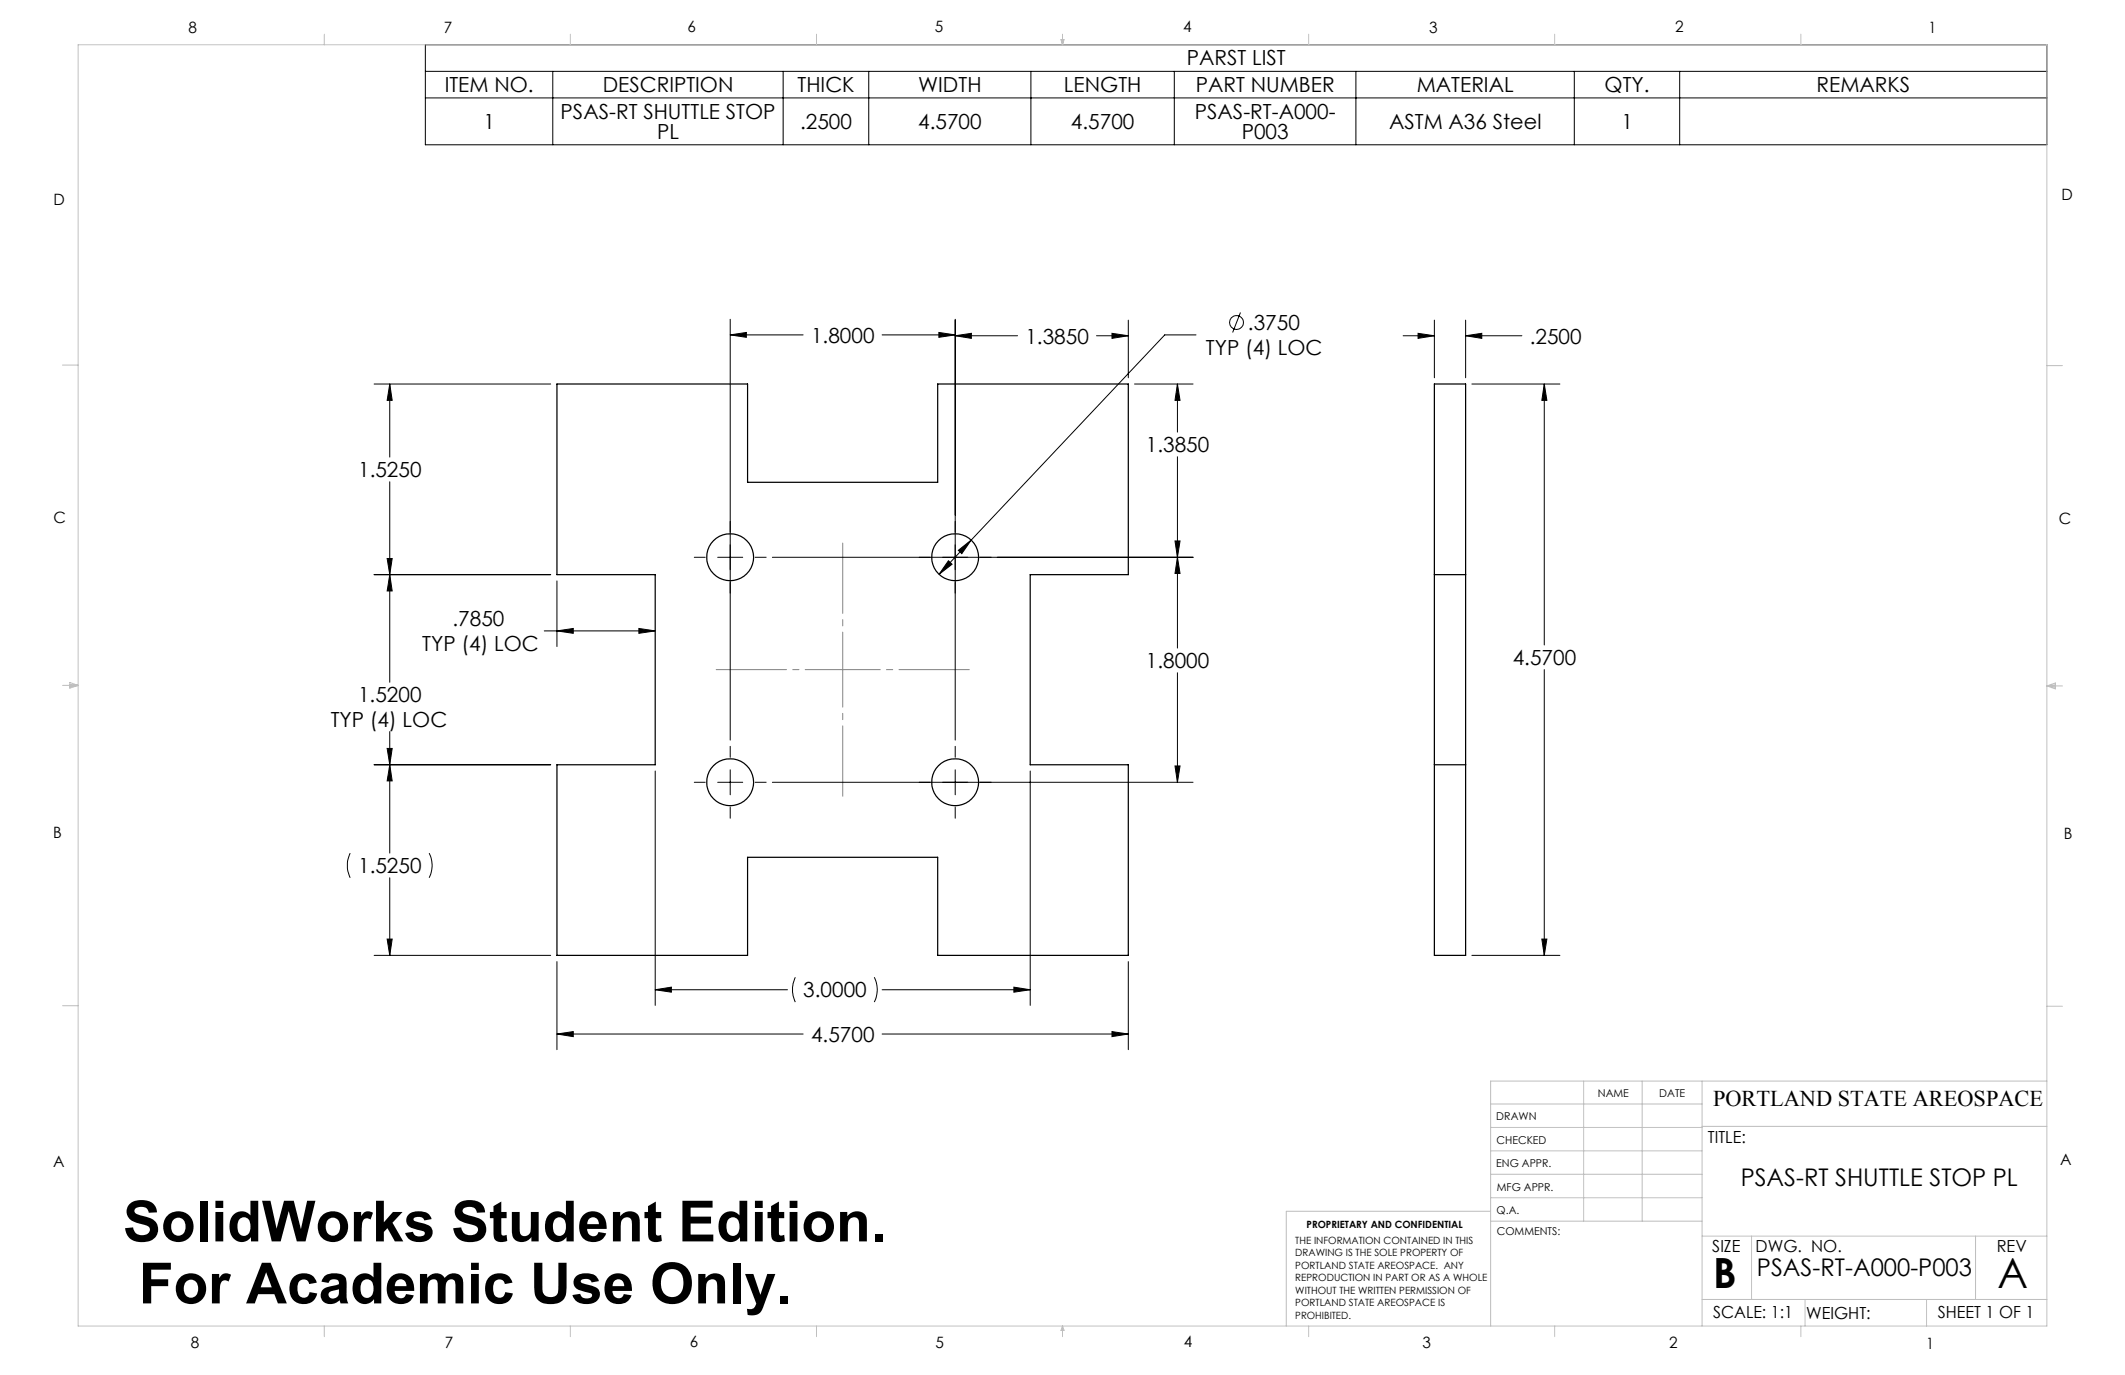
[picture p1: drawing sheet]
<svg xmlns="http://www.w3.org/2000/svg" width="432mm" height="279mm" viewBox="0 0 432 279" stroke-linecap="round" stroke-linejoin="round" font-family="sans-serif">
<g fill="none" stroke="#000" stroke-width=".2">
<path d="M86.4 9.1h329.5v20.3h-329.5zM86.4 14.5h329.5M86.4 19.9h329.5M112.3 14.5v14.9M159.1 14.5v14.9M176.5 14.5v14.9M209.5 14.5v14.9M238.6 14.5v14.9M275.5 14.5v14.9M319.9 14.5v14.9M341.3 14.5v14.9M76 78h35.9"/>
<path d="M79.2 78l.5 3.4h-1zM79.2 78v14.9M148.4 68.1l3.3-.5v.9zM148.4 64.9v85.5M148.4 68.1h14.8M179.2 68.1h14.9M190.8 67.6l3.3 .5-3.3 .4zM194.1 68.2l3.3-.5v1.1zM194.1 64.9v85.5M194.1 68.2h12.7M222.8 68.2h6.5M226 67.7l3.3 .5-3.3 .6z"/>
<path d="M229.3 65.1v11.7M230.5 78h11.9M239.3 78l.5 3.4h-1zM239.3 78v9.8M243 68.1h-6.3l-39.4 41.6M252.1 63.5l-1.6 4.1M285.1 68.2h6.4M288.1 67.7l3.4 .5-3.4 .6zM291.5 65.1v11.7M297.8 68.2l3.3-.5v1.1zM297.8 68.2h11.4M297.8 65.1v11.7"/>
<path d="M299.1 78h17.9M313.8 78l.5 3.4h-1zM313.8 78v53.1M79.2 97.9v40.7M239.3 92.8v38.9M76 116.8h35.9M78.7 113.5h1l-.5 3.3zM79.2 116.8l.5 3.3h-1zM113.2 118v13.4M141.1 113.2h2.2M145.8 113.2h5.1M153.5 113.2h2.2"/>
<path d="M157 113.2h85.4M192.7 113.9l.8 .8-2.7 2zM194.7 111.8l2.6-2.1-1.9 2.8zM197.3 109.7l-6.5 7M238.8 109.9h1l-.5 3.3zM239.3 113.2l.5 3.3h-1zM110.6 128.2h22.5M113.2 128.2l3.3-.5v1zM129.8 127.7l3.3 .5-3.3 .5zM239.3 136.7v22.3M313.8 136.1v58M76 155.4h35.9"/>
<path d="M78.7 152.1h1l-.5 3.3zM79.2 155.4l.5 3.3h-1zM79.2 148.7v24.7M133.1 156.7v47.6M141.1 159h2.2M145.8 159h5.1M148.4 151.7v2.2M148.4 156.4v5.1M153.5 159h2.2M157 159h85.4M194.1 151.7v2.2M194.1 156.4v5.1"/>
<path d="M209.3 156.7v47.6M238.8 155.6h1l-.5 3.4zM71.2 173.4a5.8 5.8 0 0 0 0 5M79.2 178.4v15.7M87.2 173.4a5.5 5.5 0 0 1 0 5M148.4 164v2.3M194.1 164v2.3M76 194.1h35.9M78.7 190.8h1l-.5 3.3zM113.2 195.4v17.9M161.6 198.6a5.9 5.9 0 0 0 0 5M177.7 198.6a5.6 5.6 0 0 1 0 5"/>
<path d="M229.3 195.4v17.9M299.1 194.1h17.9M313.3 190.8h1l-.5 3.3zM113.2 210.1l3.3-.5v1zM113.2 210.1h50M133.1 201.1l3.3-.5v1zM133.1 201.1h26.9M179.2 210.1h50.1M179.2 201.1h30.1M206 200.6l3.3 .5-3.3 .5zM226 209.6l3.3 .5-3.3 .5z"/>
<circle cx="251.3" cy="65.5" r="1.4"/>
</g>
<path d="M145.5 136.1h51.5M171.2 161.8v-51.4" fill="none" stroke="#808080" stroke-width=".2" stroke-dasharray="15.2 1.3 1.3 1.3" stroke-dashoffset="1"/>
<g fill="none" stroke="#c0c0c0" stroke-width=".2">
<path d="M15.9 9.1h400v260.4h-400zM65.9 6.9v2.2M115.9 6.9v2.2M165.9 6.9v2.2M215.6 8h.6l-.3 1.1zM215.7 8l.2 1.1M215.9 6.9v2.2M216 8l-.1 1.1M265.9 6.9v2.2M315.9 6.9v2.2M365.9 6.9v2.2M12.7 74.2h3.2"/>
<path d="M415.9 74.3h3.2M12.7 139.3h3.2M14.2 139.1l1.7 .2M14.2 138.7l1.7 .6-1.7 .5zM15.9 139.3l-1.7 .3M415.9 139.4h3.2M415.9 139.4l1.8-.6v1.2zM415.9 139.4l1.8 .3M417.7 139.2l-1.8 .2M12.7 204.4h3.2M321.8 219.7v28.4M333.7 219.7v28.4"/>
<path d="M345.9 219.7v49.8M415.9 204.5h3.2M415.9 219.7h-113v49.8M302.9 233.9h43M302.9 229.1h43M302.9 224.3h43M302.9 238.6h43M345.9 228.9h70M302.9 248.1h43M302.9 243.4h43M302.9 246.1h-41.5v23.4M345.9 251.2h70"/>
<path d="M355.9 251.2v12.9M401.4 251.2v12.9M65.9 269.5v2.1M115.9 269.5v2.1M165.9 269.5v2.1M215.9 269.5v2.1M215.9 269.5l.3 .8h-.6zM265.9 269.5v2.1M315.9 269.5v2.1M345.9 264.1h70M365.9 269.5v2.1M366.8 264.1v5.4"/>
<path d="M391.5 264.1v5.4"/>
</g>
<path d="M192.7 113.9l-1.9 2.8 2.7-2zM194.7 111.8l.7 .7 1.9-2.8zM113.2 210.1l3.3-.5v1zM226 209.6l3.3 .5-3.3 .5zM79.2 116.8l.5 3.3h-1zM78.7 152.1h1l-.5 3.3zM129.8 127.7l3.3 .5-3.3 .5zM113.2 128.2l3.3-.5v1zM239.3 113.2l.5 3.3h-1zM238.8 155.6h1l-.5 3.4zM148.4 68.1l3.3-.5v.9zM190.8 67.6l3.3 .5-3.3 .4zM78.7 113.5h1l-.5 3.3zM79.2 78l.5 3.4h-1zM78.7 190.8h1l-.5 3.3zM79.2 155.4l.5 3.3h-1zM133.1 201.1l3.3-.5v1zM206 200.6l3.3 .5-3.3 .5zM238.8 109.9h1l-.5 3.3zM239.3 78l.5 3.4h-1zM194.1 68.2l3.3-.5v1.1zM226 67.7l3.3 .5-3.3 .6zM313.8 78l.5 3.4h-1zM313.3 190.8h1l-.5 3.3zM297.8 68.2l3.3-.5v1.1zM288.1 67.7l3.4 .5-3.4 .6z" fill="#000"/>
<g fill="none" stroke="#000" stroke-width=".25">
<path d="M113.2 78h38.7v20h38.6v-20h38.8v38.8h-20v38.6h20v38.7h-38.8v-19.9h-38.6v19.9h-38.7v-38.7h19.9v-38.6h-19.9zM291.5 78h6.3v116.1h-6.3zM291.5 116.8h6.3M291.5 155.4h6.3"/>
<circle cx="148.4" cy="113.2" r="4.8"/>
<circle cx="194.1" cy="113.2" r="4.8"/>
<circle cx="148.4" cy="158.9" r="4.8"/>
<circle cx="194.1" cy="158.9" r="4.8"/>
</g>
<g font-size="11.5">
<text x="25" y="252.3">SolidWorks Student Edition.</text>
<text x="28.2" y="264.9">For Academic Use Only.</text>
</g>
<g font-size="8.5">
<text x="348.1" y="261.8">B</text>
<text x="405.9" y="261.6">A</text>
</g>
<g font-size="4.9">
<text x="353.7" y="241">PSAS-RT SHUTTLE STOP PL</text>
<text x="357" y="259.2">PSAS-RT-A000-P003</text>
</g>
<text font-size="4.6" x="348.1" y="224.8">PORTLAND STATE AREOSPACE</text>
<g font-size="4.2">
<text x="241.2" y="13.3">PARST LIST</text>
<text x="90.4" y="18.7">ITEM NO.</text>
<text x="122.5" y="18.7">DESCRIPTION</text>
<text x="162.1" y="18.7">THICK</text>
<text x="186.6" y="18.7">WIDTH</text>
<text x="216.2" y="18.7">LENGTH</text>
<text x="243" y="18.7">PART NUMBER</text>
<text x="287.9" y="18.7">MATERIAL</text>
<text x="326" y="18.7">QTY.</text>
<text x="369.1" y="18.7">REMARKS</text>
<text x="98.2" y="26.1">1</text>
<text x="113.9" y="24.1">PSAS-RT SHUTTLE STOP</text>
<text x="133.5" y="28.2">PL</text>
<text x="162.6" y="26.1">.2500</text>
<text x="186.6" y="26.1">4.5700</text>
<text x="217.6" y="26.1">4.5700</text>
<text x="242.8" y="24.1">PSAS-RT-A000-</text>
<text x="252.3" y="28.2">P003</text>
<text x="282.2" y="26.1">ASTM A36 Steel</text>
<text x="329.5" y="26.1">1</text>
<text x="164.8" y="69.6">1.8000</text>
<text x="208.4" y="69.8">1.3850</text>
<text x="253.6" y="67.1">.3750</text>
<text x="310.9" y="69.8">.2500</text>
<text x="245" y="72.1">TYP (4) LOC</text>
<text x="232.9" y="91.9">1.3850</text>
<text x="72.8" y="96.9">1.5250</text>
<text x="91.9" y="127.3">.7850</text>
<text x="85.8" y="132.3">TYP (4) LOC</text>
<text x="232.8" y="135.8">1.8000</text>
<text x="307.4" y="135.1">4.5700</text>
<text x="72.8" y="142.7">1.5200</text>
<text x="67.2" y="147.7">TYP (4) LOC</text>
<text x="72.8" y="177.4">1.5250</text>
<text x="163.2" y="202.7">3.0000</text>
<text x="164.8" y="211.7">4.5700</text>
</g>
<g font-size="3.4">
<text x="347.1" y="232.3">TITLE:</text>
<text x="347.9" y="254.3">SIZE</text>
<text x="356.7" y="254.4">DWG. NO.</text>
<text x="405.7" y="254.5">REV</text>
<text x="348.1" y="267.9">SCALE: 1:1</text>
<text x="367" y="268">WEIGHT:</text>
<text x="393.8" y="267.9">SHEET 1 OF 1</text>
</g>
<g font-size="3.2">
<text x="38.3" y="6.7">8</text>
<text x="90.2" y="6.7">7</text>
<text x="139.7" y="6.5">6</text>
<text x="190" y="6.5">5</text>
<text x="240.4" y="6.5">4</text>
<text x="290.4" y="6.7">3</text>
<text x="340.4" y="6.5">2</text>
<text x="391.9" y="6.7">1</text>
<text x="10.9" y="41.6">D</text>
<text x="418.9" y="40.7">D</text>
<text x="10.9" y="106.3">C</text>
<text x="418.4" y="106.4">C</text>
<text x="10.8" y="170.2">B</text>
<text x="419.4" y="170.6">B</text>
<text x="10.8" y="237.2">A</text>
<text x="418.6" y="236.8">A</text>
<text x="38.8" y="273.8">8</text>
<text x="90.4" y="273.8">7</text>
<text x="140.2" y="273.8">6</text>
<text x="190.1" y="273.9">5</text>
<text x="240.5" y="273.8">4</text>
<text x="289" y="273.9">3</text>
<text x="339.1" y="273.8">2</text>
<text x="391.4" y="274.1">1</text>
</g>
<g font-size="2.2">
<text x="304.1" y="227.7">DRAWN</text>
<text x="324.7" y="222.9">NAME</text>
<text x="337.2" y="222.9">DATE</text>
<text x="304.1" y="232.6">CHECKED</text>
<text x="304" y="237.2">ENG APPR.</text>
<text x="304.2" y="241.9">MFG APPR.</text>
<text x="304.1" y="246.7">Q.A.</text>
<text x="304.1" y="250.9">COMMENTS:</text>
</g>
<g font-size="2">
<text x="265.5" y="249.6">PROPRIETARY AND CONFIDENTIAL</text>
<text x="263.2" y="252.8">THE INFORMATION CONTAINED IN THIS</text>
<text x="263.2" y="255.3">DRAWING IS THE SOLE PROPERTY OF</text>
<text x="263.2" y="257.8">PORTLAND STATE AREOSPACE. ANY</text>
<text x="263.2" y="260.4">REPRODUCTION IN PART OR AS A WHOLE</text>
<text x="263.2" y="262.9">WITHOUT THE WRITTEN PERMISSION OF</text>
<text x="263.2" y="265.4">PORTLAND STATE AREOSPACE IS</text>
<text x="263.2" y="267.9">PROHIBITED.</text>
</g>
</svg>
